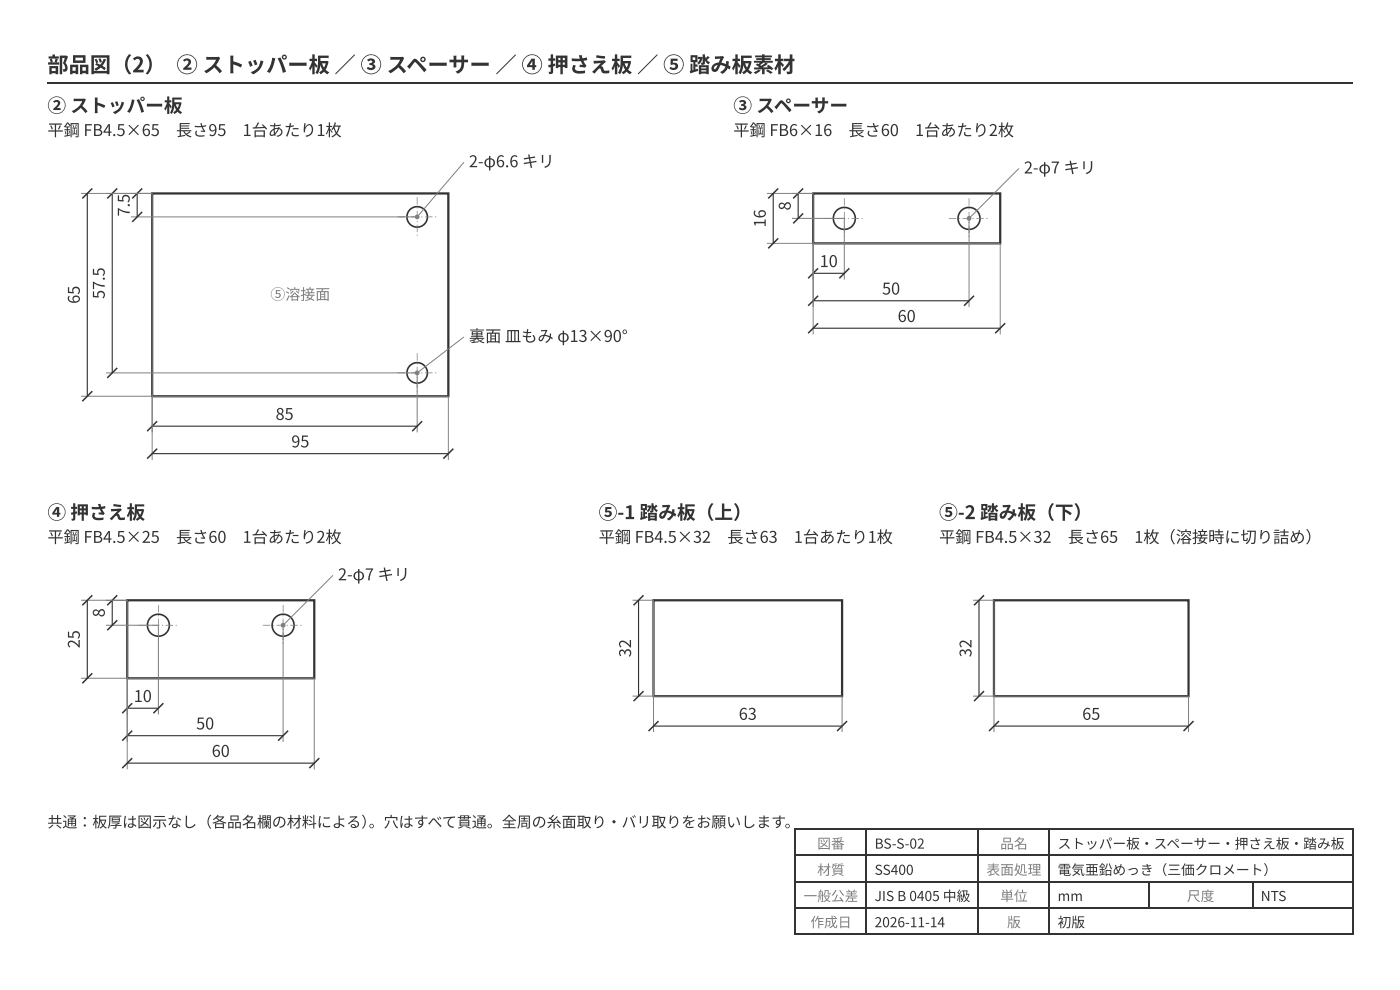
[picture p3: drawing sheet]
<svg xmlns="http://www.w3.org/2000/svg" width="297mm" height="210mm" viewBox="0 0 297 210" stroke-linecap="round" stroke-linejoin="round" font-family="sans-serif">
<path d="M10.1 17.6h277" fill="none" stroke="#333" stroke-width=".26"/>
<path d="M32.3 41h62.8v43h-62.8z" fill="#fff"/>
<path d="M32.3 41h62.8v43h-62.8z" fill="none" stroke="#333" stroke-width=".48"/>
<circle cx="88.5" cy="46" r="2.17" fill="#fff"/>
<circle cx="88.5" cy="46" r="2.17" fill="none" stroke="#333" stroke-width=".34"/>
<g fill="#7f7f7f">
<path d="M84.3 45.9h1.6v.2h-1.6zM86.5 45.9h.2v.2h-.2zM87.3 45.9h1.5v.2h-1.5zM89.4 45.9h.2v.2h-.2zM90.2 45.9h1.6v.2h-1.6zM92.3 45.9h.3v.2h-.3z"/>
<path d="M88.4 41.8h.2v1.6h-.2zM88.4 43.9h.2v.3h-.2zM88.4 44.7h.2v1.6h-.2zM88.4 46.8h.2v.3h-.2zM88.4 47.6h.2v1.6h-.2zM88.4 49.7h.2v.3h-.2z"/>
</g>
<circle cx="88.5" cy="79.1" r="2.17" fill="#fff"/>
<circle cx="88.5" cy="79.1" r="2.17" fill="none" stroke="#333" stroke-width=".34"/>
<g fill="#7f7f7f">
<path d="M84.3 79h1.6v.1h-1.6zM86.5 79h.2v.1h-.2zM87.3 79h1.5v.1h-1.5zM89.4 79h.2v.1h-.2zM90.2 79h1.6v.1h-1.6zM92.3 79h.3v.1h-.3z"/>
<path d="M88.4 74.9h.2v1.6h-.2zM88.4 77h.2v.3h-.2zM88.4 77.8h.2v1.6h-.2zM88.4 79.9h.2v.3h-.2zM88.4 80.7h.2v1.6h-.2zM88.4 82.8h.2v.3h-.2z"/>
</g>
<path d="M98.4 34.4l-9.9 11.6h-60.7M17.2 41h15.1v56.5M22.5 79.1h66v12.6M17.2 84h77.9v13.5" fill="none" stroke="#7f7f7f" stroke-width=".21"/>
<path d="M18.5 41v43M23.8 41v38.1M29.1 41v5M32.3 90.4h56.2M32.3 96.2h62.8" fill="none" stroke="#333" stroke-width=".24"/>
<path d="M19.6 40l-2.1 2.1M24.9 40l-2.1 2.1M30.2 40l-2.2 2.1M30.2 44.9l-2.2 2.1M24.9 78l-2.1 2.1M19.6 82.9l-2.1 2.2M33.3 89.3l-2.1 2.1M33.3 95.1l-2.1 2.1M89.6 89.3l-2.2 2.1M96.2 95.1l-2.1 2.1" fill="none" stroke="#333" stroke-width=".32"/>
<circle cx="88.5" cy="46" r=".4" fill="#7f7f7f"/>
<g fill="none" stroke="#7f7f7f" stroke-width=".21">
<path d="M98.4 71.4l-9.9 7.7"/>
<circle cx="88.5" cy="46" r=".4"/>
</g>
<circle cx="88.5" cy="79.1" r=".4" fill="#7f7f7f"/>
<circle cx="88.5" cy="79.1" r=".4" fill="none" stroke="#7f7f7f" stroke-width=".21"/>
<path d="M172.5 41h39.7v10.6h-39.7z" fill="#fff"/>
<path d="M172.5 41h39.7v10.6h-39.7z" fill="none" stroke="#333" stroke-width=".48"/>
<circle cx="179.1" cy="46.3" r="2.33" fill="#fff"/>
<circle cx="179.1" cy="46.3" r="2.33" fill="none" stroke="#333" stroke-width=".34"/>
<g fill="#7f7f7f">
<path d="M174.8 46.2h1.6v.2h-1.6zM177 46.2h.2v.2h-.2zM177.7 46.2h1.6v.2h-1.6zM179.9 46.2h.2v.2h-.2zM180.7 46.2h1.5v.2h-1.5zM182.8 46.2h.2v.2h-.2z"/>
<path d="M179 42h.2v1.6h-.2zM179 44.1h.2v.3h-.2zM179 44.9h.2v1.6h-.2zM179 47h.2v.3h-.2zM179 47.8h.2v1.6h-.2zM179 50h.2v.2h-.2z"/>
</g>
<circle cx="205.6" cy="46.3" r="2.33" fill="#fff"/>
<circle cx="205.6" cy="46.3" r="2.33" fill="none" stroke="#333" stroke-width=".34"/>
<g fill="#7f7f7f">
<path d="M201.3 46.2h1.6v.2h-1.6zM203.4 46.2h.3v.2h-.3zM204.2 46.2h1.6v.2h-1.6zM206.3 46.2h.3v.2h-.3zM207.1 46.2h1.6v.2h-1.6zM209.2 46.2h.3v.2h-.3z"/>
<path d="M205.5 42h.2v1.6h-.2zM205.5 44.1h.2v.3h-.2zM205.5 44.9h.2v1.6h-.2zM205.5 47h.2v.3h-.2zM205.5 47.8h.2v1.6h-.2zM205.5 50h.2v.2h-.2z"/>
</g>
<path d="M216.2 35.7l-10.6 10.6v18.8M162.7 41h9.8v29.9M162.7 51.6h49.5v19.3M168 46.3h11.1v13" fill="none" stroke="#7f7f7f" stroke-width=".21"/>
<path d="M164 41v10.6M169.3 41v5.3M172.5 57.9h6.6M172.5 63.8h33.1M172.5 69.6h39.7" fill="none" stroke="#333" stroke-width=".24"/>
<path d="M165.1 40l-2.1 2.1M170.4 40l-2.1 2.1M165.1 50.5l-2.1 2.2M170.4 45.2l-2.1 2.2M173.6 56.9l-2.2 2.1M180.2 56.9l-2.1 2.1M173.6 62.7l-2.2 2.1M173.6 68.5l-2.2 2.1M206.6 62.7l-2.1 2.1M213.3 68.5l-2.2 2.1" fill="none" stroke="#333" stroke-width=".32"/>
<circle cx="205.6" cy="46.3" r=".4" fill="#7f7f7f"/>
<circle cx="205.6" cy="46.3" r=".4" fill="none" stroke="#7f7f7f" stroke-width=".21"/>
<path d="M27 127.3h39.7v16.5h-39.7z" fill="#fff"/>
<path d="M27 127.3h39.7v16.5h-39.7z" fill="none" stroke="#333" stroke-width=".48"/>
<circle cx="33.6" cy="132.6" r="2.33" fill="#fff"/>
<circle cx="33.6" cy="132.6" r="2.33" fill="none" stroke="#333" stroke-width=".34"/>
<g fill="#7f7f7f">
<path d="M29.3 132.5h1.6v.1h-1.6zM31.4 132.5h.3v.1h-.3zM32.2 132.5h1.6v.1h-1.6zM34.3 132.5h.3v.1h-.3zM35.1 132.5h1.6v.1h-1.6zM37.3 132.5h.2v.1h-.2z"/>
<path d="M33.5 128.3h.2v1.6h-.2zM33.5 130.4h.2v.3h-.2zM33.5 131.2h.2v1.6h-.2zM33.5 133.3h.2v.3h-.2zM33.5 134.1h.2v1.6h-.2zM33.5 136.2h.2v.3h-.2z"/>
</g>
<circle cx="60.1" cy="132.6" r="2.33" fill="#fff"/>
<circle cx="60.1" cy="132.6" r="2.33" fill="none" stroke="#333" stroke-width=".34"/>
<g fill="#7f7f7f">
<path d="M55.8 132.5h1.6v.1h-1.6zM57.9 132.5h.3v.1h-.3zM58.7 132.5h1.6v.1h-1.6zM60.8 132.5h.3v.1h-.3zM61.6 132.5h1.6v.1h-1.6zM63.7 132.5h.3v.1h-.3z"/>
<path d="M60 128.3h.1v1.6h-.1zM60 130.4h.1v.3h-.1zM60 131.2h.1v1.6h-.1zM60 133.3h.1v.3h-.1zM60 134.1h.1v1.6h-.1zM60 136.2h.1v.3h-.1z"/>
</g>
<path d="M17.2 127.3h9.8v35.8M22.5 132.6h11.1v18.9M70.6 122l-10.5 10.6v24.7M17.2 143.8h49.5v19.3" fill="none" stroke="#7f7f7f" stroke-width=".21"/>
<path d="M18.5 127.3v16.5M23.8 127.3v5.3M27 150.2h6.6M27 156h33.1M27 161.8h39.7" fill="none" stroke="#333" stroke-width=".24"/>
<path d="M19.6 126.2l-2.1 2.1M24.9 126.2l-2.1 2.1M24.9 131.5l-2.1 2.1M19.6 142.7l-2.1 2.2M28 149.1l-2.1 2.1M28 154.9l-2.1 2.1M34.7 149.1l-2.2 2.1M61.1 154.9l-2.1 2.1M28 160.7l-2.1 2.2M67.7 160.7l-2.1 2.2" fill="none" stroke="#333" stroke-width=".32"/>
<circle cx="60.1" cy="132.6" r=".4" fill="#7f7f7f"/>
<circle cx="60.1" cy="132.6" r=".4" fill="none" stroke="#7f7f7f" stroke-width=".21"/>
<path d="M138.6 127.3h40v20.3h-40z" fill="#fff"/>
<path d="M138.6 127.3h40v20.3h-40z" fill="none" stroke="#333" stroke-width=".48"/>
<path d="M134.2 127.3h4.4v27.9M134.2 147.6h44.4v7.6" fill="none" stroke="#7f7f7f" stroke-width=".21"/>
<path d="M135.5 127.3v20.3M138.6 153.9h40" fill="none" stroke="#333" stroke-width=".24"/>
<path d="M136.5 126.2l-2.1 2.1M136.5 146.5l-2.1 2.1M139.7 152.9l-2.1 2.1M179.7 152.9l-2.1 2.1" fill="none" stroke="#333" stroke-width=".32"/>
<path d="M210.9 127.3h41.2v20.3h-41.2z" fill="#fff"/>
<path d="M210.9 127.3h41.2v20.3h-41.2z" fill="none" stroke="#333" stroke-width=".48"/>
<path d="M206.4 127.3h4.5v27.9M206.4 147.6h45.7v7.6" fill="none" stroke="#7f7f7f" stroke-width=".21"/>
<path d="M207.7 127.3v20.3M210.9 153.9h41.2" fill="none" stroke="#333" stroke-width=".24"/>
<path d="M208.8 126.2l-2.2 2.1M208.8 146.5l-2.2 2.1M211.9 152.9l-2.1 2.1M253.2 152.9l-2.1 2.1" fill="none" stroke="#333" stroke-width=".32"/>
<path d="M168.5 175.8h118.6M168.7 175.7v22.5M183.8 175.7v22.5M207.6 175.7v22.5M222.6 175.7v22.5M286.9 175.7v22.5M168.5 181.4h118.6M168.5 186.9h118.6M168.5 192.5h118.6M168.5 198h118.6M243.8 187.1v5.5M265.8 187.1v5.5" fill="none" stroke="#333" stroke-width=".26"/>
<text font-size="4.5" fill="#333" x="10.1" y="15.3">部品図（2） ② ストッパー板 ／ ③ スペーサー ／ ④ 押さえ板 ／ ⑤ 踏み板素材</text>
<g font-size="4" fill="#333">
<text x="10.1" y="23.8">② ストッパー板</text>
<text x="155.6" y="23.8">③ スペーサー</text>
<text x="10.1" y="110.1">④ 押さえ板</text>
<text x="127" y="110.1">⑤-1 踏み板（上）</text>
<text x="199.2" y="110.1">⑤-2 踏み板（下）</text>
</g>
<g font-size="3.4" fill="#333">
<text x="10.1" y="28.8">平鋼 FB4.5×65</text>
<text x="37.3" y="28.8">長さ95</text>
<text x="51.5" y="28.8">1台あたり1枚</text>
<text x="155.6" y="28.8">平鋼 FB6×16</text>
<text x="180" y="28.8">長さ60</text>
<text x="194.1" y="28.8">1台あたり2枚</text>
<text x="99.5" y="35.5">2-φ6.6 キリ</text>
<text x="217.2" y="36.8">2-φ7 キリ</text>
<text x="27.5" y="45.9" transform="rotate(-90 27.5 45.9)">7.5</text>
<text x="167.7" y="44.6" transform="rotate(-90 167.7 44.6)">8</text>
<text x="162.5" y="48.2" transform="rotate(-90 162.5 48.2)">16</text>
<text x="173.9" y="56.6">10</text>
<text x="16.9" y="64.4" transform="rotate(-90 16.9 64.4)">65</text>
<text x="22.2" y="63.4" transform="rotate(-90 22.2 63.4)">57.5</text>
<text x="187.1" y="62.4">50</text>
<text x="190.4" y="68.3">60</text>
<text x="99.5" y="72.5">裏面 皿もみ φ13×90°</text>
<text x="58.5" y="89">85</text>
<text x="61.8" y="94.9">95</text>
<text x="10.1" y="115.1">平鋼 FB4.5×25</text>
<text x="37.3" y="115.1">長さ60</text>
<text x="51.5" y="115.1">1台あたり2枚</text>
<text x="127" y="115.1">平鋼 FB4.5×32</text>
<text x="154.3" y="115.1">長さ63</text>
<text x="168.4" y="115.1">1台あたり1枚</text>
<text x="199.2" y="115.1">平鋼 FB4.5×32</text>
<text x="226.5" y="115.1">長さ65</text>
<text x="240.6" y="115.1">1枚（溶接時に切り詰め）</text>
<text x="71.7" y="123">2-φ7 キリ</text>
<text x="22.2" y="130.9" transform="rotate(-90 22.2 130.9)">8</text>
<text x="16.9" y="137.4" transform="rotate(-90 16.9 137.4)">25</text>
<text x="133.9" y="139.3" transform="rotate(-90 133.9 139.3)">32</text>
<text x="206.1" y="139.3" transform="rotate(-90 206.1 139.3)">32</text>
<text x="28.4" y="148.8">10</text>
<text x="41.6" y="154.6">50</text>
<text x="156.7" y="152.6">63</text>
<text x="229.6" y="152.6">65</text>
<text x="44.9" y="160.5">60</text>
</g>
<text font-size="3.2" fill="#7f7f7f" x="57.4" y="63.5">⑤溶接面</text>
<g font-size="3.2" fill="#333">
<text x="10.1" y="175.4">共通：板厚は図示なし（各品名欄の材料による）</text>
<text x="78.2" y="175.4">。穴はすべて貫通。全周の糸面取り・</text>
<text x="131.8" y="175.4">バリ取りをお願いします。</text>
</g>
<g font-size="2.9" fill="#7f7f7f">
<text x="173.4" y="179.9">図番</text>
<text x="212.2" y="179.9">品名</text>
<text x="173.4" y="185.5">材質</text>
<text x="209.3" y="185.5">表面処理</text>
<text x="170.5" y="191">一般公差</text>
<text x="212.2" y="191">単位</text>
<text x="251.8" y="191">尺度</text>
<text x="171.9" y="196.6">作成日</text>
<text x="213.6" y="196.6">版</text>
</g>
<g font-size="2.9" fill="#333">
<text x="185.5" y="179.9">BS-S-02</text>
<text x="224.4" y="179.9">ストッパー板・</text>
<text x="244.7" y="179.9">スペーサー・</text>
<text x="261.9" y="179.9">押さえ板・</text>
<text x="276.5" y="179.9">踏み板</text>
<text x="185.5" y="185.5">SS400</text>
<text x="224.4" y="185.5">電気亜鉛めっき（三価クロメート）</text>
<text x="185.5" y="191">JIS B 0405 中級</text>
<text x="224.4" y="191">mm</text>
<text x="267.5" y="191">NTS</text>
<text x="185.5" y="196.6">2026-11-14</text>
<text x="224.4" y="196.6">初版</text>
</g>
</svg>
